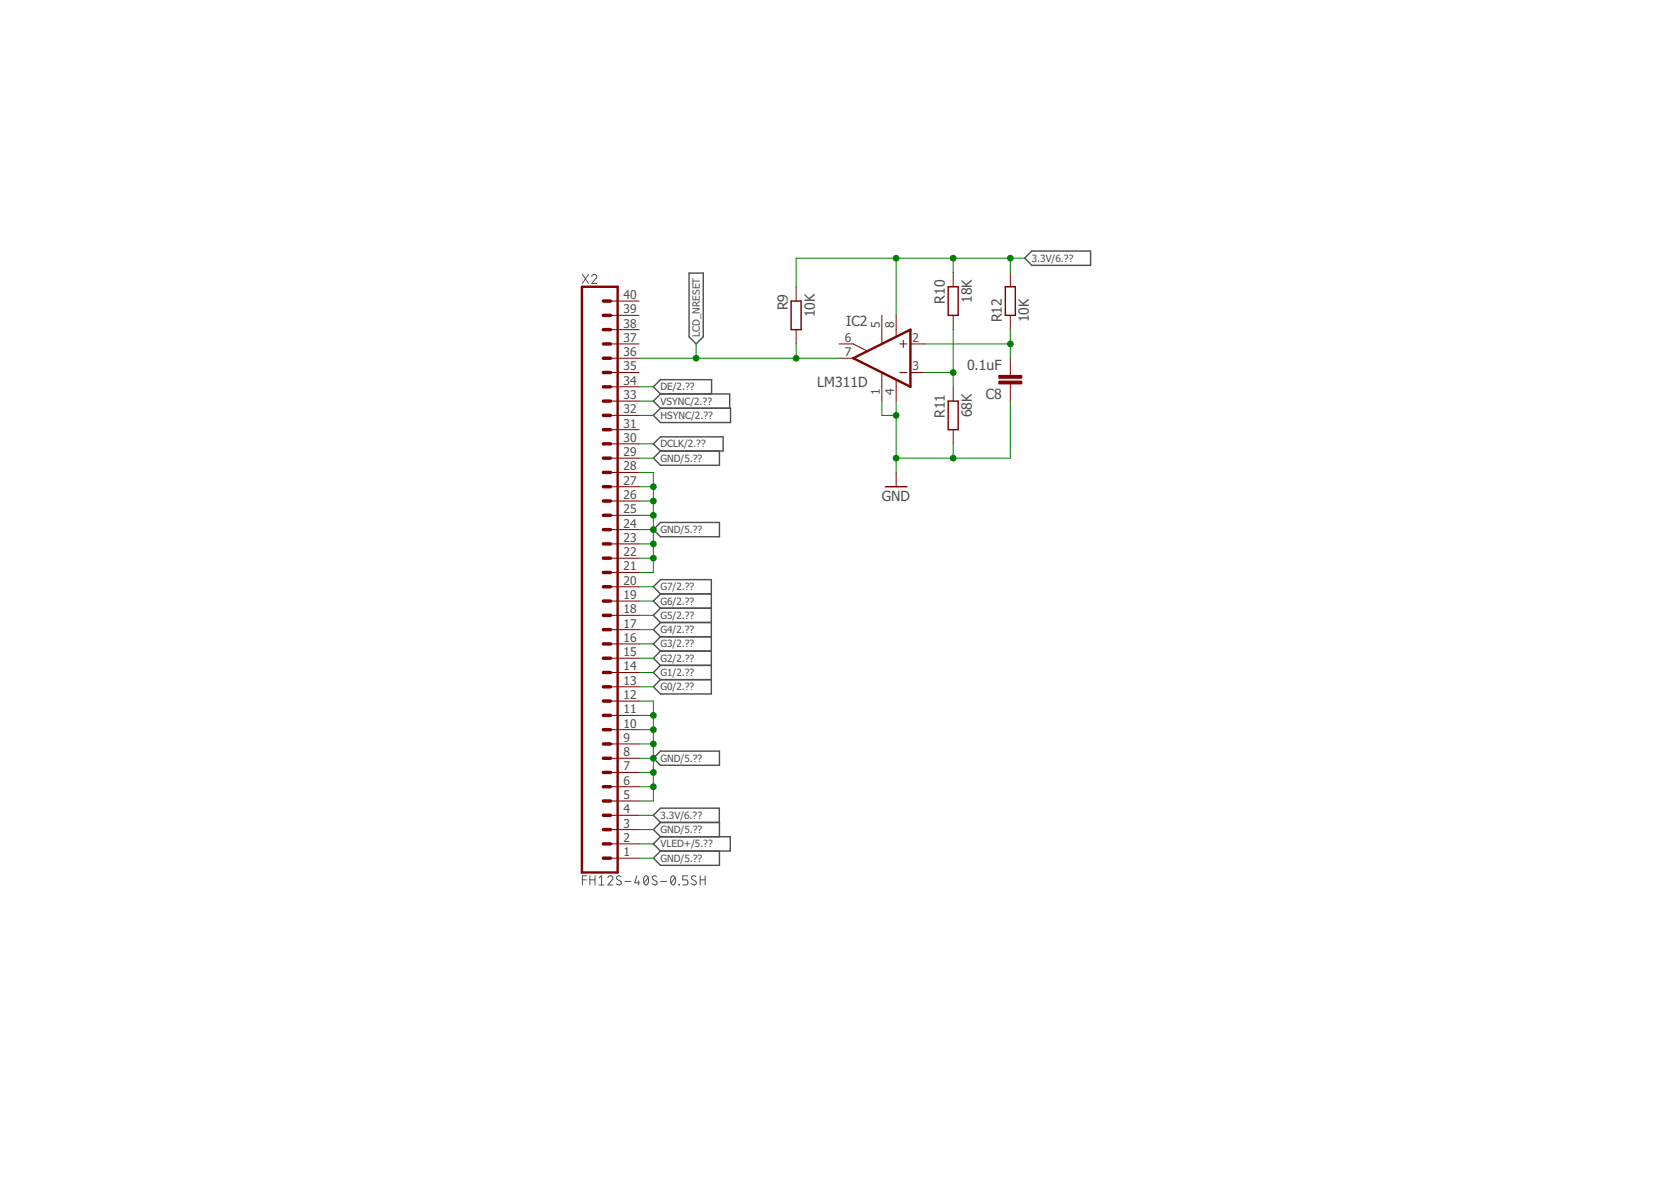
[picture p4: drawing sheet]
<svg xmlns="http://www.w3.org/2000/svg" width="297mm" height="210mm" viewBox="0 0 297 210" stroke-linecap="round" stroke-linejoin="round" font-family="sans-serif">
<g fill="none" stroke="#505050" stroke-width=".18">
<path d="M103.5 48.8l1.1 1.6M104.6 48.8l-1.1 1.6M105.2 49.1a.44 .44 0 0 1 .6-.3 .44 .44 0 0 1 .1 .7l-.7 .9h.9M103.5 156.4h.7M104.2 155.7h-.7v1.6M104.9 156.4h.9M104.9 155.7v1.6M105.8 155.7v1.6M106.5 156l.4-.3v1.6M106.5 157.3h.9M108.1 156a.44 .44 0 0 1 .6-.3 .44 .44 0 0 1 .1 .7l-.7 .9h.8M110.4 155.8a.41 .41 0 0 0-.6-.1 .41 .41 0 0 0-.1 .6l.6 .3a.41 .41 0 0 1 0 .6 .41 .41 0 0 1-.6 0l-.1-.1"/>
<path d="M111.1 156.7h1.1M113.2 155.7l-.4 1.2h.9M113.5 156.5v.8M114.6 155.8l.3-.1a.97 .97 0 0 1 0 1.6 1.03 1.03 0 0 1-.3-1.5zM115.2 156l-.7 .9M116.7 155.8a.41 .41 0 0 0-.6-.1 .41 .41 0 0 0-.1 .6l.6 .3a.37 .37 0 0 1 .1 .5 .37 .37 0 0 1-.5 .1l-.3-.1M117.4 156.7h1.1M119.4 155.8l.2-.1a.95 .95 0 0 1 0 1.6 1.06 1.06 0 0 1-.2-1.5zM120 156l-.7 .9M120.7 157.2l.1 .1zM122.3 155.7h-.9v.7h.5a.46 .46 0 0 1 .4 .4 .46 .46 0 0 1-.4 .5h-.5M123.7 155.8a.41 .41 0 0 0-.6-.1 .41 .41 0 0 0 0 .6l.5 .3a.41 .41 0 0 1 .1 .6 .41 .41 0 0 1-.7 0l-.1-.1"/>
<path d="M124.5 156.4h.8M124.5 155.7v1.6M125.3 155.7v1.6"/>
</g>
<g fill="none" stroke="#505050" stroke-width=".25">
<path d="M122.5 48.5h2.5v11.4l-1.3 1.2-1.2-1.2zM182.1 45.9l1.3-1.3h10.5v2.6h-10.5zM116.1 78.9l1.3-1.3h11.1v2.6h-11.1zM116.1 73.8l1.3-1.2h12.5v2.5h-12.5zM117.4 70l-1.3 1.3 1.3 1.3M117.4 70h12.3v2.6M117.4 70l-1.3-1.3 1.3-1.2h9.1v2.5M116.1 94.1l1.3-1.2h10.5v2.5h-10.5zM117.4 80.2l-1.3 1.2 1.3 1.3h10.5v-2.5M117.4 110.6l-1.3 1.3 1.3 1.3M117.4 105.6l-1.3-1.3 1.3-1.3h9v20.3h-9l-1.3-1.2 1.3-1.3M117.4 118.3l-1.3 1.2 1.3 1.3"/>
<path d="M117.4 118.3h9M117.4 115.7l-1.3 1.3 1.3 1.3M117.4 115.7h9M117.4 113.2l-1.3 1.2 1.3 1.3M117.4 113.2h9M117.4 110.6h9M117.4 108.1l-1.3 1.3 1.3 1.2M117.4 108.1h9M117.4 105.6l-1.3 1.2 1.3 1.3M117.4 105.6h9M116.1 134.8l1.3-1.3h10.5v2.5h-10.5zM117.4 120.8h9"/>
<path d="M117.4 151.3l-1.3 1.2 1.3 1.3h10.5v-2.5M117.4 148.7h12.4v2.6h-12.4M117.4 146.2h10.5v2.5M117.4 146.2l-1.3 1.2 1.3 1.3M117.4 148.7l-1.3 1.3 1.3 1.3M117.4 146.2l-1.3-1.3 1.3-1.3h10.5v2.6"/>
</g>
<path d="M103.4 51h6.4v104.1h-6.4zM151.7 63.7l10.1-5.1v10.1z" fill="none" stroke="#800000" stroke-width=".42"/>
<g fill="none" stroke="#800000" stroke-width=".61">
<path d="M107.3 58.6h1.2M107.3 56h1.2M107.3 53.5h1.2M107.3 78.9h1.2M107.3 71.3h1.2M107.3 73.8h1.2M107.3 76.4h1.2M107.3 66.2h1.2M107.3 68.7h1.2M107.3 63.7h1.2M107.3 61.1h1.2M107.3 96.7h1.2"/>
<path d="M107.3 99.2h1.2M107.3 91.6h1.2M107.3 94.1h1.2M107.3 89h1.2M107.3 86.5h1.2M107.3 84h1.2M107.3 81.4h1.2M107.3 117h1.2M107.3 119.5h1.2M107.3 114.4h1.2M107.3 111.9h1.2M107.3 109.4h1.2"/>
<path d="M107.3 106.8h1.2M107.3 104.3h1.2M107.3 101.7h1.2M107.3 139.8h1.2M107.3 137.3h1.2M107.3 134.8h1.2M107.3 132.2h1.2M107.3 129.7h1.2M107.3 122.1h1.2M107.3 124.6h1.2M107.3 127.1h1.2M107.3 147.4h1.2"/>
<path d="M107.3 150h1.2M107.3 152.5h1.2M107.3 142.4h1.2M107.3 144.9h1.2"/>
</g>
<g fill="none" stroke="#800000" stroke-width=".18">
<path d="M108.5 58.6h5.1M108.5 56h5.1M108.5 53.5h5.1M141.5 51v2.5M141.5 58.6v2.5M156.8 56v5M159.3 56v3.8M169.4 48.4v2.6M169.4 56v2.6M179.6 48.4v2.6M179.6 56v2.6M108.5 78.9h5.1"/>
<path d="M108.5 76.4h5.1M108.5 73.8h5.1M108.5 71.3h5.1M108.5 68.7h5.1M108.5 66.2h5.1M108.5 63.7h5.1M108.5 61.1h5.1M149.1 63.7h2.6M149.1 61.1h2.6l2.4 1.3M156.8 66.3v5M159.3 67.5v3.8M159.9 66.2h1.3"/>
<path d="M159.9 61.1h1.3M160.6 60.5v1.3M161.8 66.2h2.6M161.8 61.1h2.6M169.4 68.7v2.6M169.4 76.4v2.5M179.6 63.7v3M179.6 68.2v3.1M108.5 99.2h5.1M108.5 96.7h5.1M108.5 94.1h5.1M108.5 91.6h5.1"/>
<path d="M108.5 89h5.1M108.5 86.5h5.1M108.5 84h5.1M108.5 81.4h5.1M159.3 84v2.5M108.5 119.5h5.1M108.5 117h5.1M108.5 114.4h5.1M108.5 111.9h5.1M108.5 109.4h5.1M108.5 106.8h5.1M108.5 104.3h5.1"/>
<path d="M108.5 101.7h5.1M108.5 139.8h5.1M108.5 137.3h5.1M108.5 134.8h5.1M108.5 132.2h5.1M108.5 129.7h5.1M108.5 127.1h5.1M108.5 124.6h5.1M108.5 122.1h5.1M108.5 152.5h5.1M108.5 150h5.1M108.5 147.4h5.1"/>
<path d="M108.5 144.9h5.1M108.5 142.4h5.1"/>
</g>
<path d="M140.6 53.5h1.8v5.1h-1.8zM168.6 51h1.7v5h-1.7zM178.7 51h1.8v5h-1.8zM168.6 71.3h1.7v5.1h-1.7zM157.4 86.5h3.8" fill="none" stroke="#800000" stroke-width=".25"/>
<g fill="#800000" stroke="#800000" stroke-width=".18">
<path d="M177.6 66.7h4v.5h-4z"/>
<path d="M177.6 67.7h4v.5h-4z"/>
</g>
<g fill="none" stroke="#008000" stroke-width=".18">
<path d="M159.3 45.9v10.1M169.4 45.9v2.5M169.4 58.6v10.1M179.6 45.9v2.5M179.6 58.6v5.1M182.1 45.9h-40.6v5.1M113.6 73.8h2.5M113.6 78.9h2.5M113.6 71.3h2.5M113.6 68.7h2.5M113.6 63.7h35.5M123.7 61.1v2.6"/>
<path d="M141.5 61.1v2.6M156.8 71.3v2.5h2.5M159.3 71.3v12.7M164.4 61.1h15.2M164.4 66.2h5M169.4 78.9v2.5M179.6 71.3v10.1h-20.3M113.6 84h2.5v17.7h-2.5M113.6 99.2h2.5M113.6 96.7h2.5M113.6 94.1h2.5M113.6 91.6h2.5"/>
<path d="M113.6 89h2.5M113.6 86.5h2.5M113.6 81.4h2.5M113.6 119.5h2.5M113.6 117h2.5M113.6 114.4h2.5M113.6 111.9h2.5M113.6 109.4h2.5M113.6 106.8h2.5M113.6 104.3h2.5M113.6 124.6h2.5v17.8h-2.5M113.6 139.8h2.5"/>
<path d="M113.6 137.3h2.5M113.6 134.8h2.5M113.6 132.2h2.5M113.6 129.7h2.5M113.6 127.1h2.5M113.6 122.1h2.5M113.6 152.5h2.5M113.6 147.4h2.5M113.6 150h2.5M113.6 144.9h2.5"/>
</g>
<g fill="#008000" stroke="#008000" stroke-width=".18">
<circle cx="116.1" cy="139.8" r=".51"/>
<circle cx="116.1" cy="137.3" r=".51"/>
<circle cx="116.1" cy="134.8" r=".51"/>
<circle cx="116.1" cy="132.2" r=".51"/>
<circle cx="116.1" cy="129.7" r=".51"/>
<circle cx="116.1" cy="127.1" r=".51"/>
<circle cx="116.1" cy="99.2" r=".51"/>
<circle cx="116.1" cy="96.7" r=".51"/>
<circle cx="116.1" cy="94.1" r=".51"/>
<circle cx="116.1" cy="91.6" r=".51"/>
<circle cx="116.1" cy="89" r=".51"/>
<circle cx="116.1" cy="86.5" r=".51"/>
<circle cx="159.3" cy="73.8" r=".51"/>
<circle cx="169.4" cy="81.4" r=".51"/>
<circle cx="159.3" cy="81.4" r=".51"/>
<circle cx="179.6" cy="45.9" r=".51"/>
<circle cx="169.4" cy="45.9" r=".51"/>
<circle cx="159.3" cy="45.9" r=".51"/>
<circle cx="123.7" cy="63.7" r=".51"/>
<circle cx="141.5" cy="63.7" r=".51"/>
<circle cx="179.6" cy="61.1" r=".51"/>
<circle cx="169.4" cy="66.2" r=".51"/>
</g>
<g font-size="2.5" fill="#505050">
<text x="167.9" y="54" transform="rotate(-90 167.9 54)">R10</text>
<text x="172.7" y="53.9" transform="rotate(-90 172.7 53.9)">18K</text>
<text x="140" y="55.1" transform="rotate(-90 140 55.1)">R9</text>
<text x="144.8" y="56.4" transform="rotate(-90 144.8 56.4)">10K</text>
<text x="150.4" y="58">IC2</text>
<text x="178.1" y="57.3" transform="rotate(-90 178.1 57.3)">R12</text>
<text x="182.9" y="57.3" transform="rotate(-90 182.9 57.3)">10K</text>
<text x="171.9" y="65.8">0.1uF</text>
<text x="145.3" y="68.7">LM311D</text>
<text x="175.2" y="70.9">C8</text>
<text x="167.9" y="74.3" transform="rotate(-90 167.9 74.3)">R11</text>
<text x="172.7" y="74.2" transform="rotate(-90 172.7 74.2)">68K</text>
<text x="156.8" y="89.1">GND</text>
</g>
<g font-size="2.1" fill="#505050">
<text x="110.9" y="53.2">40</text>
<text x="110.9" y="58.2">38</text>
<text x="110.9" y="55.7">39</text>
<text x="156.4" y="58.2" transform="rotate(-90 156.4 58.2)">5</text>
<text x="158.9" y="58.2" transform="rotate(-90 158.9 58.2)">8</text>
<text x="110.9" y="65.8">35</text>
<text x="110.9" y="63.3">36</text>
<text x="110.9" y="60.8">37</text>
<text x="150.2" y="60.8">6</text>
<text x="150.2" y="63.3">7</text>
<text x="162.2" y="65.8">3</text>
<text x="162.2" y="60.8">2</text>
<text x="110.9" y="70.9">33</text>
<text x="110.9" y="68.4">34</text>
<text x="156.4" y="70.3" transform="rotate(-90 156.4 70.3)">1</text>
<text x="158.9" y="70.3" transform="rotate(-90 158.9 70.3)">4</text>
<text x="110.9" y="76">31</text>
<text x="110.9" y="73.5">32</text>
<text x="110.9" y="83.6">28</text>
<text x="110.9" y="81.1">29</text>
<text x="110.9" y="78.5">30</text>
<text x="110.9" y="88.7">26</text>
<text x="110.9" y="86.2">27</text>
<text x="110.9" y="93.8">24</text>
<text x="110.9" y="91.2">25</text>
<text x="110.9" y="101.4">21</text>
<text x="110.9" y="98.9">22</text>
<text x="110.9" y="96.3">23</text>
<text x="110.9" y="106.5">19</text>
<text x="110.9" y="103.9">20</text>
<text x="110.9" y="111.6">17</text>
<text x="110.9" y="109">18</text>
<text x="110.9" y="119.2">14</text>
<text x="110.9" y="116.6">15</text>
<text x="110.9" y="114.1">16</text>
<text x="110.9" y="124.2">12</text>
<text x="110.9" y="121.7">13</text>
<text x="110.9" y="131.9">9</text>
<text x="110.9" y="129.3">10</text>
<text x="110.9" y="126.8">11</text>
<text x="110.9" y="136.9">7</text>
<text x="110.9" y="134.4">8</text>
<text x="110.9" y="142">5</text>
<text x="110.9" y="139.5">6</text>
<text x="110.9" y="149.6">2</text>
<text x="110.9" y="147.1">3</text>
<text x="110.9" y="144.6">4</text>
<text x="110.9" y="152.2">1</text>
</g>
<g font-size="1.8" fill="#505050">
<text x="183.4" y="46.5">3.3V/6.??</text>
<text x="124.4" y="59.9" transform="rotate(-90 124.4 59.9)">LCD_NRESET</text>
<text x="117.4" y="71.9">VSYNC/2.??</text>
<text x="117.4" y="69.4">DE/2.??</text>
<text x="117.4" y="74.5">HSYNC/2.??</text>
<text x="117.4" y="82.1">GND/5.??</text>
<text x="117.4" y="79.5">DCLK/2.??</text>
<text x="117.4" y="94.8">GND/5.??</text>
<text x="117.4" y="107.5">G6/2.??</text>
<text x="117.4" y="104.9">G7/2.??</text>
<text x="117.4" y="112.5">G4/2.??</text>
<text x="117.4" y="110">G5/2.??</text>
<text x="117.4" y="117.6">G2/2.??</text>
<text x="117.4" y="115.1">G3/2.??</text>
<text x="117.4" y="122.7">G0/2.??</text>
<text x="117.4" y="120.2">G1/2.??</text>
<text x="117.4" y="135.4">GND/5.??</text>
<text x="117.4" y="148.1">GND/5.??</text>
<text x="117.4" y="145.5">3.3V/6.??</text>
<text x="117.4" y="153.2">GND/5.??</text>
<text x="117.4" y="150.6">VLED+/5.??</text>
</g>
</svg>
